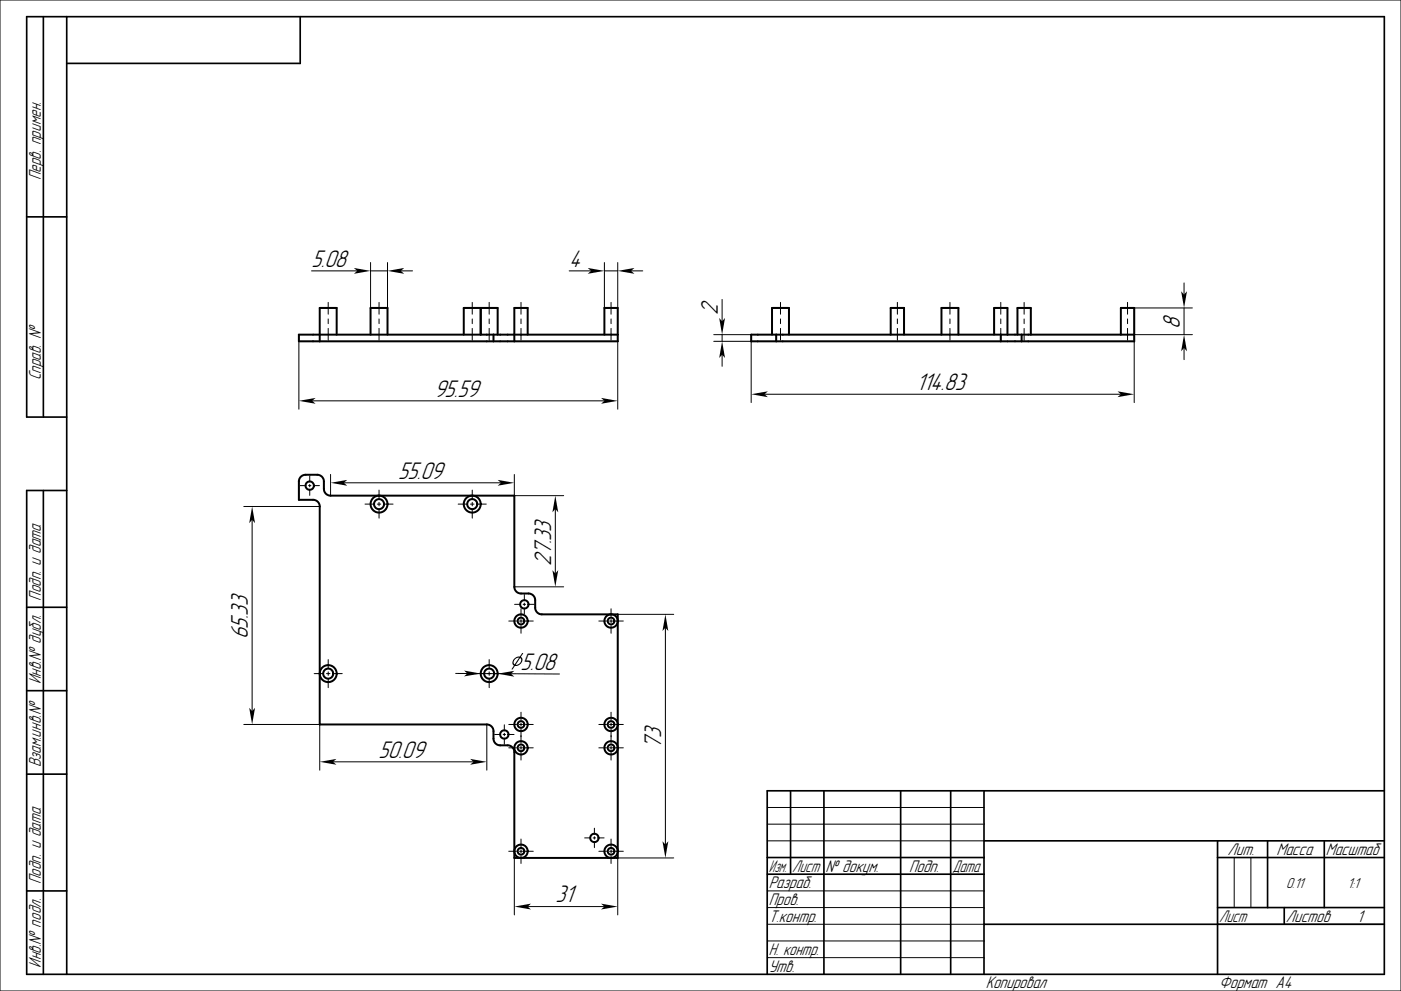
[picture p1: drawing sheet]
<svg xmlns="http://www.w3.org/2000/svg" width="420mm" height="297mm" viewBox="0 0 420 297" stroke-linecap="round" stroke-linejoin="round" font-family="sans-serif">
<g fill="none" stroke="#000" stroke-width=".3">
<path d="M0 0h420v297h-420zM111.1 78.7v13.6M116.2 78.7v13.6M181.2 78.7v13.6M185.2 78.7v13.6M93.4 81.2h13.7M98.4 90.6v3.6M98.4 95.6v1.4M98.4 98.4v3.6M111.1 81.2h5.1M113.6 90.6v3.6M113.6 95.6v1.4"/>
<path d="M113.6 98.4v3.6M120.2 81.2h3.5M141.6 90.6v3.6M141.6 95.6v1.4M141.6 98.4v3.6M146.6 90.6v3.6M146.6 95.6v1.4M146.6 98.4v3.6M156.2 90.6v3.6M156.2 95.6v1.4M156.2 98.4v3.6M170.6 81.2h6.6"/>
<path d="M181.2 81.2h4M183.2 90.6v3.6M183.2 95.6v1.4M183.2 98.4v3.6M189.2 81.2h3.5M216.5 89.7v6.6M234 90.6v3.6M234 95.6v1.4M234 98.4v3.6M269 90.6v3.6M269 95.6v1.4M269 98.4v3.6"/>
<path d="M284.8 90.6v3.6M284.8 95.6v1.4M284.8 98.4v3.6M300 90.6v3.6M300 95.6v1.4M300 98.4v3.6M307 90.6v3.6M307 95.6v1.4M307 98.4v3.6M338 90.6v3.6M338 95.6v1.4M338 98.4v3.6"/>
<path d="M340 92.3h17.5M355 84.8v3.5M355 92.3v8M89.6 102.3v20.3M185.2 102.3v20.3M214 102.3h11.2v18.4M214 100.3h11.2M216.5 100.3v2M216.5 106.3v3.5M229.2 118.2h106.8M340 102.3v18.4M340 100.3h17.5"/>
<path d="M355 104.3v3.5M93.6 120.1h87.6M73.1 151.8h22.7M75.6 155.8v57.3M89.9 145.5h1.9M92.5 145.5h.7M92.8 142.6v1.8M92.8 145.2v.7M92.8 146.6v1.9M93.9 145.5h1.9M99.1 142.2v6.3M103.1 144.7h47.1"/>
<path d="M109.4 151.1h2.7M113.1 151.1h1.1M113.6 146.9v2.6M113.6 150.6v1M113.6 152.7v2.6M115.2 151.1h2.6M137.4 151.1h2.6M141 151.1h1.1M141.6 146.9v2.6M141.6 150.6v1M141.6 152.7v2.6M143.1 151.1h2.7"/>
<path d="M154.2 142.2v6.3h14.8M166.5 152.5v19.4M154.2 175.9h14.8M157.2 178.2v1.8M98.4 197.7v2.6M146.6 197.7v2.6M152.5 186.1h2.3M154.3 181.1h1.8M155.7 186.1h.9M156.2 182.5v2.2M156.2 185.7v.9M156.2 187.5v2.3"/>
<path d="M156.8 181.1h.8M157.2 180.8v.7M157.2 182.2v1.8M157.6 186.1h2.3M158.3 181.1h1.8M179.5 186.1h2.3M182.7 186.1h.9M183.2 182.5v2.2M183.2 185.7v.9M183.2 187.5v2.3M184.6 186.1h2.3M185.2 184.1h16.8"/>
<path d="M199.5 188.1v65M73.1 217.1h22.7v13.7M94.2 201.9h2.6M97.9 201.9h1M98.4 201.4v1M98.4 203.5v2.6M100 201.9h2.6M136.6 201.8h3.5M142.4 201.9h2.7M144.1 201.9h5.1M145.9 217.1v13.7M146.1 201.9h1.1"/>
<path d="M146.6 201.4v1M146.6 203.5v2.6M148.2 201.9h2.7M151.2 217.2v1.8M151.2 219.8v.7M152.5 217.1h2.3M153.2 201.9l14.5 .1M155.7 217.1h.9M156.2 213.5v2.2M156.2 216.7v.9M156.2 218.5v4.2M157.6 217.1h2.3"/>
<path d="M179.5 217.1h2.3M182.7 217.1h.9M183.2 213.5v2.2M183.2 216.7v.9M183.2 218.5v4.2M184.6 217.1h2.3M99.8 228.3h42.1M148.3 220.1h1.8M150.8 220.1h.8M151.2 221.2v1.8M152.3 220.1h1.8M152.5 224.1h2.3"/>
<path d="M155.7 224.1h.9M156.2 223.7v.9M156.2 225.5v2.3M157.6 224.1h2.3M179.5 224.1h2.3M182.7 224.1h.9M183.2 223.7v.9M183.2 225.5v2.3M184.6 224.1h2.3M152.5 255.1h2.3M154.2 257.1v17.1M155.7 255.1h.9"/>
<path d="M156.2 251.5v2.2M156.2 254.7v.9M156.2 256.5v2.3M157.6 255.1h2.3M175.3 251.1h1.8M177.8 251.1h.8M178.2 248.2v1.8M178.2 250.8v.7M178.2 252.2v1.8M179.3 251.1h1.8M179.5 255.1h2.3M182.7 255.1h.9"/>
<path d="M183.2 251.5v2.2M183.2 254.7v.9M183.2 256.5v2.3M184.6 255.1h2.3M202 257.1h-16.8v17.1M230 252h65M230 242h65M230 247h65M370 257v15M375 257v15M158.2 271.7h23M230 277h65"/>
<path d="M230 267h65M230 272h65M365 277h50M230 282h65M230 287h65"/>
</g>
<g fill="none" stroke="#000" stroke-width=".5">
<path d="M13 5v120M20 5v287M90 5v14h-70M8 65h12M20 125h-12v-120h407v287h-407v-145h12M13 147v145M8 182h12M8 207h12M8 232h12M237 237v25M247 237v55M270 237v55"/>
<path d="M285 237v55M295 237v55M415 237h-185v55M230 257h65M295 252h120M365 257h50M365 252v40M380 252v20M397 252v20M8 267h12M230 262h65M295 277h120"/>
<path d="M365 272h50M385 272v5"/>
</g>
<g fill="none" stroke="#000" stroke-width=".6">
<path d="M144.1 92.3v8M100.9 100.3v-8h-5.1v10M111.1 100.3v-8h5.1v8M139 100.3v-8h10.2v8M147.9 100.3v2M158.2 100.3v-8h-4v10M181.2 100.3v-8h4v10h-95.6v-2h95.6M231.4 100.3v-8h5.1v8M232.7 100.3v2M267 100.3v-8h4v8M282.2 100.3v-8h5.1v8M298 100.3v-8h4v8"/>
<path d="M300 100.3v2M305 100.3v-8h4v8M306.3 100.3v2M336 100.3v-8h4v10h-114.8v-2h114.8M90.2 142.9l1.2-.6h3.7a2 2 0 0 1 2 2v2.2a2 2 0 0 0 2 2h55.1v27.4a2 2 0 0 0 2 2h2.2a2 2 0 0 1 2 2v2.2a2 2 0 0 0 2 2h22.8v73h-31v-31.7a2 2 0 0 0-2-2h-2.3a2 2 0 0 1-2-2v-2.3a2 2 0 0 0-2-2h-50.1v-65.3a2 2 0 0 0-2-2h-4.2v-5.7z"/>
<circle cx="92.8" cy="145.5" r="1.25"/>
<circle cx="113.6" cy="151.1" r="2.54"/>
<circle cx="113.6" cy="151.1" r="1.5"/>
<circle cx="141.6" cy="151.1" r="2.54"/>
<circle cx="141.6" cy="151.1" r="1.5"/>
<circle cx="156.2" cy="186.1" r="1"/>
<circle cx="156.2" cy="186.1" r="2"/>
<circle cx="157.2" cy="181.1" r="1.25"/>
<circle cx="183.2" cy="186.1" r="1"/>
<circle cx="183.2" cy="186.1" r="2"/>
<circle cx="98.4" cy="201.9" r="2.54"/>
<circle cx="98.4" cy="201.9" r="1.5"/>
<circle cx="146.6" cy="201.9" r="2.54"/>
<circle cx="146.7" cy="201.9" r="1.5"/>
<circle cx="156.2" cy="217.1" r="1"/>
<circle cx="156.2" cy="217.1" r="2"/>
<circle cx="183.2" cy="217.1" r="1"/>
<circle cx="183.2" cy="217.1" r="2"/>
<circle cx="151.2" cy="220.1" r="1.25"/>
<circle cx="156.2" cy="224.1" r="1"/>
<circle cx="156.2" cy="224.1" r="2"/>
<circle cx="183.2" cy="224.1" r="1"/>
<circle cx="183.2" cy="224.1" r="2"/>
<circle cx="156.2" cy="255.1" r="1"/>
<circle cx="156.2" cy="255.1" r="2"/>
<circle cx="178.2" cy="251.1" r="1.25"/>
<circle cx="183.2" cy="255.1" r="1"/>
<circle cx="183.2" cy="255.1" r="2"/>
</g>
<g fill="#000">
<path d="M106.1 80.3l5 .9-5 .9 1-.9z" fill-rule="evenodd"/>
<path d="M116.2 81.2l5-.9-1 .9 1 .9z" fill-rule="evenodd"/>
<path d="M176.2 80.3l5 .9-5 .9 1-.9z" fill-rule="evenodd"/>
<path d="M185.2 81.2l5-.9-1 .9 1 .9z" fill-rule="evenodd"/>
<path d="M215.6 95.3l.9 1 .9-1-.9 5z" fill-rule="evenodd"/>
<path d="M354.1 87.3l.9 1 .8-1-.8 5z" fill-rule="evenodd"/>
<path d="M89.6 120.1l5-.8-1 .8 1 .9z" fill-rule="evenodd"/>
<path d="M216.5 102.3l.9 5-.9-1-.9 1z" fill-rule="evenodd"/>
<path d="M225.2 118.2l5-.9-1 .9 1 .8z" fill-rule="evenodd"/>
<path d="M335 117.3l5 .9-5 .8 1-.8z" fill-rule="evenodd"/>
<path d="M355 100.3l.8 5-.8-1-.9 1z" fill-rule="evenodd"/>
<path d="M180.2 119.3l5 .8-5 .9 1-.9z" fill-rule="evenodd"/>
<path d="M75.6 151.8l.9 5-.9-1-.9 1z" fill-rule="evenodd"/>
<path d="M99.1 144.7l5-.9-1 .9 1 .9z" fill-rule="evenodd"/>
<path d="M149.2 143.8l5 .9-5 .9 1-.9z" fill-rule="evenodd"/>
<path d="M166.5 148.5l.9 5-.9-1-.9 1z" fill-rule="evenodd"/>
<path d="M165.6 170.9l.9 1 .9-1-.9 5z" fill-rule="evenodd"/>
<path d="M154.2 197.4l.8-.5 .8-.1 .7-1 .3-.1-.7 1.2 .5 .7-.3 1.1-.9 .7-1 .2-.9 1.1 .6-1.2-.4-.4-.1-.6zM155.9 197.2l-1.3 2 .8-.1 .6-.6 .3-.7zM154.4 197.6l-.4 .9 .3 .6 1.3-2-.6 .1z" fill-rule="evenodd"/>
<path d="M199.5 184.1l.9 5-.9-1-.9 1z" fill-rule="evenodd"/>
<path d="M74.7 212.1l.9 1 .9-1-.9 5z" fill-rule="evenodd"/>
<path d="M139.1 201l5 .9-5 .8 1-.9z" fill-rule="evenodd"/>
<path d="M149.2 201.9l5-.9-1 .9 1 .9z" fill-rule="evenodd"/>
<path d="M95.8 228.3l5.1-.9-1.1 .9 1.1 .9z" fill-rule="evenodd"/>
<path d="M140.9 227.4l5 .9-5 .9 1-.9z" fill-rule="evenodd"/>
<path d="M198.6 252.1l.9 1 .9-1-.9 5z" fill-rule="evenodd"/>
<path d="M154.2 271.7l5-.9-1 .9 1 .9z" fill-rule="evenodd"/>
<path d="M180.2 270.8l5 .9-5 .9 1-.9z" fill-rule="evenodd"/>
</g>
<g font-size="6.7">
<text x="93.4" y="79.9">5.08</text>
<text x="170.6" y="79.9">4</text>
<text x="215.2" y="94.3" transform="rotate(-90 215.2 94.3)">2</text>
<text x="353.7" y="98.6" transform="rotate(-90 353.7 98.6)">8</text>
<text x="130.1" y="118.9">95.59</text>
<text x="274.6" y="116.9">114.83</text>
<text x="119.4" y="143.4">55.09</text>
<text x="165.2" y="169.5" transform="rotate(-90 165.2 169.5)">27.33</text>
<text x="74.3" y="191.6" transform="rotate(-90 74.3 191.6)">65.33</text>
<text x="156" y="200.7">5.08</text>
<text x="113.4" y="227.1">50.09</text>
<text x="198.2" y="224.3" transform="rotate(-90 198.2 224.3)">73</text>
<text x="166.5" y="270.4">31</text>
</g>
<g font-size="4.7">
<text x="12.2" y="54" transform="rotate(-90 12.2 54)">Перв. примен.</text>
<text x="12.2" y="114" transform="rotate(-90 12.2 114)">Справ. №</text>
<text x="12.2" y="180" transform="rotate(-90 12.2 180)">Подп. и дата</text>
<text x="12.2" y="205" transform="rotate(-90 12.2 205)">Инв.№ дубл.</text>
<text x="12.2" y="230" transform="rotate(-90 12.2 230)">Взам.инв.№</text>
<text x="368" y="256.2">Лит.</text>
<text x="382.7" y="256.2">Масса</text>
<text x="397.5" y="256.2">Масштаб</text>
<text x="230.5" y="261.3">Изм.</text>
<text x="237.5" y="261.3">Лист</text>
<text x="247.5" y="261.3">№ докум.</text>
<text x="272.5" y="261.3">Подп.</text>
<text x="285.5" y="261.3">Дата</text>
<text x="12.2" y="265" transform="rotate(-90 12.2 265)">Подп. и дата</text>
<text x="230.5" y="266.3">Разраб.</text>
<text x="230.5" y="271.3">Пров.</text>
<text x="230.5" y="276.3">Т.контр.</text>
<text x="365.5" y="276.2">Лист</text>
<text x="385.5" y="276.2">Листов</text>
<text x="406.8" y="276.3">1</text>
<text x="230.5" y="286.3">Н. контр.</text>
<text x="12.2" y="290" transform="rotate(-90 12.2 290)">Инв.№ подл.</text>
<text x="230.5" y="291.3">Утв.</text>
<text x="295.5" y="296.3">Копировал</text>
<text x="365.5" y="296.3">Формат A4</text>
</g>
<g font-size="4">
<text x="385.5" y="266">0.11</text>
<text x="404" y="266">1:1</text>
</g>
</svg>
